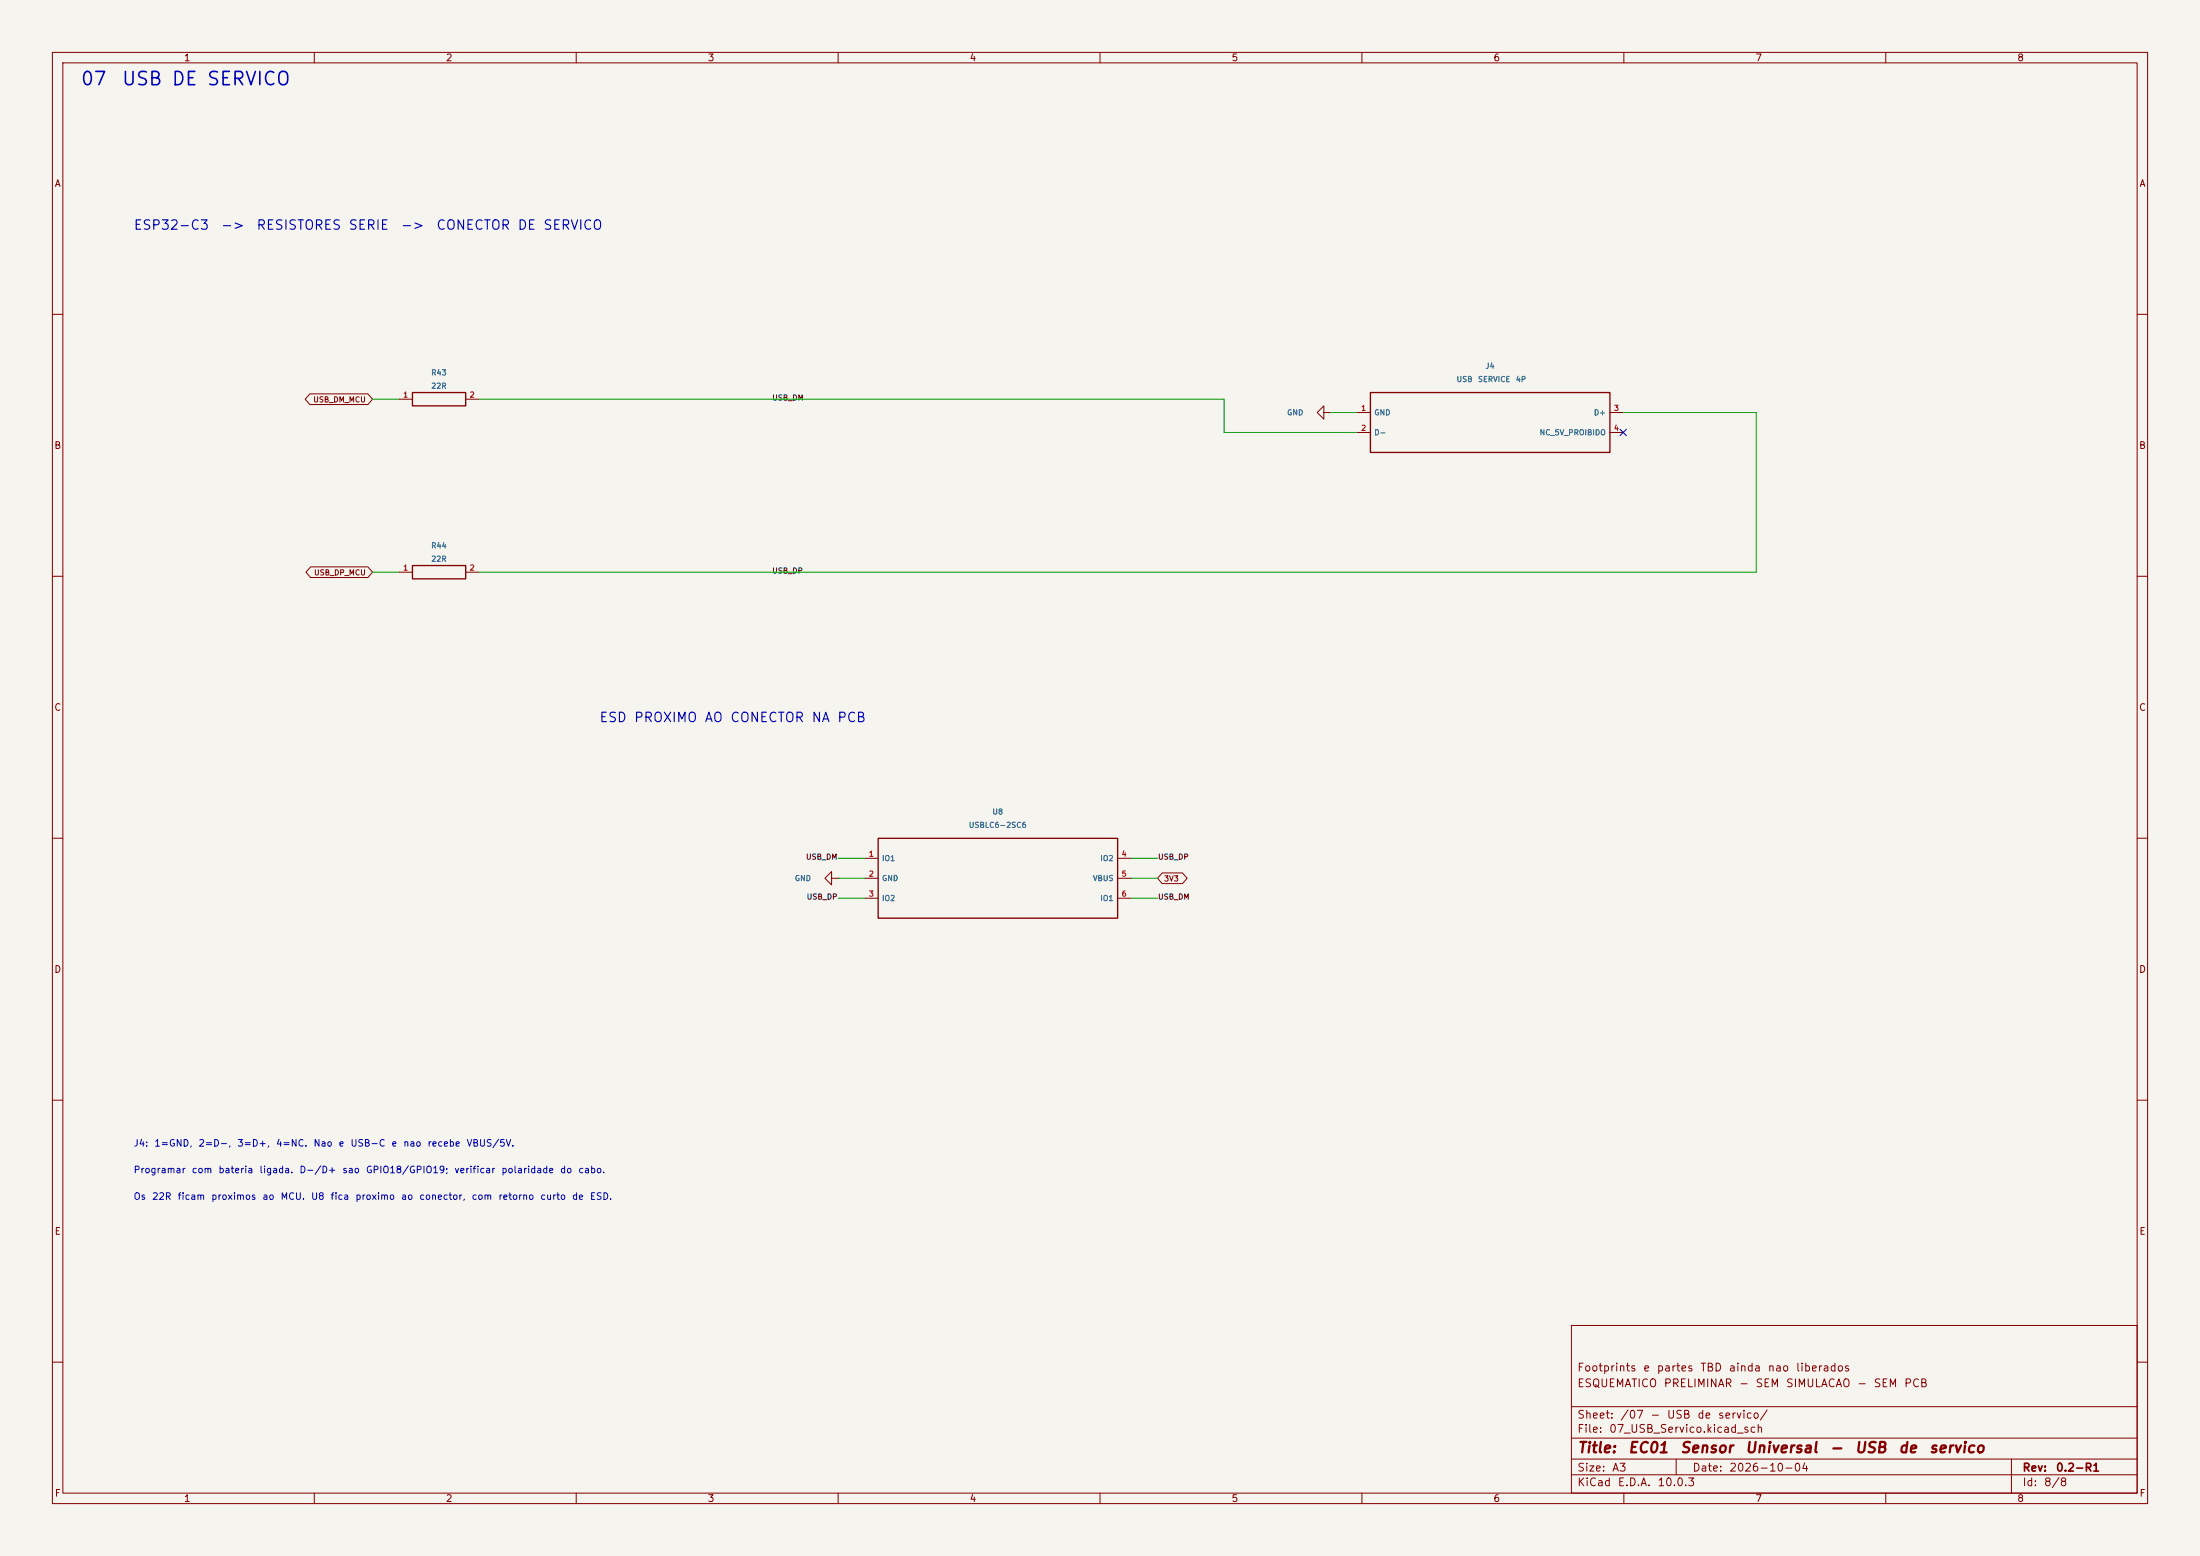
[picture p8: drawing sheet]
(kicad_sch
 (version 20260306)
 (generator "eeschema")
 (generator_version "10.0")
 (paper "A3")
 (title_block
  (title "EC01 Sensor Universal - USB de servico")
  (date "2026-10-04")
  (rev "0.2-R1")
  (comment 1 "ESQUEMATICO PRELIMINAR - SEM SIMULACAO - SEM PCB")
  (comment 2 "Footprints e partes TBD ainda nao liberados"))
 (lib_symbols
  (symbol "EC01:EC01_J4"
   (pin_names
    (offset 0.635)) (exclude_from_sim no) (in_bom yes) (on_board yes)
   (in_pos_files yes)
   (duplicate_pin_numbers_are_jumpers no)
   (property "Reference" "J" (at 0 9.525 0) (show_name no) (do_not_autoplace no) (effects (font (size 1.27 1.27))))
   (property "Value" "USB SERVICE 4P" (at 0 6.985 0) (show_name no) (do_not_autoplace no) (effects (font (size 1.27 1.27))))
   (property "Footprint" "" (at 0 0 0) (show_name no) (do_not_autoplace no) (hide yes) (effects (font (size 1.27 1.27))))
   (property "Datasheet" "" (at 0 0 0) (show_name no) (do_not_autoplace no) (hide yes) (effects (font (size 1.27 1.27))))
   (property "Description" "" (at 0 0 0) (show_name no) (do_not_autoplace no) (hide yes) (effects (font (size 1.27 1.27))))
   (symbol "EC01_J4_0_1"
    (rectangle (start -22.86 5.715) (end 22.86 -5.715) (stroke (width 0.254) (type default)) (fill (type none))))
   (symbol "EC01_J4_1_1"
    (pin passive line (at -25.4 1.905 0) (length 2.54) (name "GND" (effects (font (size 1.016 1.016)))) (number "1" (effects (font (size 1.016 1.016)))))
    (pin passive line (at -25.4 -1.905 0) (length 2.54) (name "D-" (effects (font (size 1.016 1.016)))) (number "2" (effects (font (size 1.016 1.016)))))
    (pin passive line (at 25.4 1.905 180) (length 2.54) (name "D+" (effects (font (size 1.016 1.016)))) (number "3" (effects (font (size 1.016 1.016)))))
    (pin passive line (at 25.4 -1.905 180) (length 2.54) (name "NC_5V_PROIBIDO" (effects (font (size 1.016 1.016)))) (number "4" (effects (font (size 1.016 1.016))))))
   (embedded_fonts no))
  (symbol "EC01:EC01_R43"
   (pin_names
    (offset 0.635) (hide yes)) (exclude_from_sim no) (in_bom yes) (on_board yes)
   (in_pos_files yes)
   (duplicate_pin_numbers_are_jumpers no)
   (property "Reference" "R" (at 0 6.35 0) (show_name no) (do_not_autoplace no) (effects (font (size 1.27 1.27))))
   (property "Value" "22R" (at 0 3.81 0) (show_name no) (do_not_autoplace no) (effects (font (size 1.27 1.27))))
   (property "Footprint" "" (at 0 0 0) (show_name no) (do_not_autoplace no) (hide yes) (effects (font (size 1.27 1.27))))
   (property "Datasheet" "" (at 0 0 0) (show_name no) (do_not_autoplace no) (hide yes) (effects (font (size 1.27 1.27))))
   (property "Description" "" (at 0 0 0) (show_name no) (do_not_autoplace no) (hide yes) (effects (font (size 1.27 1.27))))
   (symbol "EC01_R43_0_1"
    (rectangle (start -5.08 -1.27) (end 5.08 1.27) (stroke (width 0.254) (type default)) (fill (type none))))
   (symbol "EC01_R43_1_1"
    (pin passive line (at -7.62 0 0) (length 2.54) (name "1" (effects (font (size 1.016 1.016)))) (number "1" (effects (font (size 1.016 1.016)))))
    (pin passive line (at 7.62 0 180) (length 2.54) (name "2" (effects (font (size 1.016 1.016)))) (number "2" (effects (font (size 1.016 1.016))))))
   (embedded_fonts no))
  (symbol "EC01:EC01_R44"
   (pin_names
    (offset 0.635) (hide yes)) (exclude_from_sim no) (in_bom yes) (on_board yes)
   (in_pos_files yes)
   (duplicate_pin_numbers_are_jumpers no)
   (property "Reference" "R" (at 0 6.35 0) (show_name no) (do_not_autoplace no) (effects (font (size 1.27 1.27))))
   (property "Value" "22R" (at 0 3.81 0) (show_name no) (do_not_autoplace no) (effects (font (size 1.27 1.27))))
   (property "Footprint" "" (at 0 0 0) (show_name no) (do_not_autoplace no) (hide yes) (effects (font (size 1.27 1.27))))
   (property "Datasheet" "" (at 0 0 0) (show_name no) (do_not_autoplace no) (hide yes) (effects (font (size 1.27 1.27))))
   (property "Description" "" (at 0 0 0) (show_name no) (do_not_autoplace no) (hide yes) (effects (font (size 1.27 1.27))))
   (symbol "EC01_R44_0_1"
    (rectangle (start -5.08 -1.27) (end 5.08 1.27) (stroke (width 0.254) (type default)) (fill (type none))))
   (symbol "EC01_R44_1_1"
    (pin passive line (at -7.62 0 0) (length 2.54) (name "1" (effects (font (size 1.016 1.016)))) (number "1" (effects (font (size 1.016 1.016)))))
    (pin passive line (at 7.62 0 180) (length 2.54) (name "2" (effects (font (size 1.016 1.016)))) (number "2" (effects (font (size 1.016 1.016))))))
   (embedded_fonts no))
  (symbol "EC01:EC01_U8"
   (pin_names
    (offset 0.635)) (exclude_from_sim no) (in_bom yes) (on_board yes)
   (in_pos_files yes)
   (duplicate_pin_numbers_are_jumpers no)
   (property "Reference" "U" (at 0 11.43 0) (show_name no) (do_not_autoplace no) (effects (font (size 1.27 1.27))))
   (property "Value" "USBLC6-2SC6" (at 0 8.89 0) (show_name no) (do_not_autoplace no) (effects (font (size 1.27 1.27))))
   (property "Footprint" "" (at 0 0 0) (show_name no) (do_not_autoplace no) (hide yes) (effects (font (size 1.27 1.27))))
   (property "Datasheet" "" (at 0 0 0) (show_name no) (do_not_autoplace no) (hide yes) (effects (font (size 1.27 1.27))))
   (property "Description" "" (at 0 0 0) (show_name no) (do_not_autoplace no) (hide yes) (effects (font (size 1.27 1.27))))
   (symbol "EC01_U8_0_1"
    (rectangle (start -22.86 7.62) (end 22.86 -7.62) (stroke (width 0.254) (type default)) (fill (type none))))
   (symbol "EC01_U8_1_1"
    (pin passive line (at -25.4 3.81 0) (length 2.54) (name "IO1" (effects (font (size 1.016 1.016)))) (number "1" (effects (font (size 1.016 1.016)))))
    (pin passive line (at -25.4 0 0) (length 2.54) (name "GND" (effects (font (size 1.016 1.016)))) (number "2" (effects (font (size 1.016 1.016)))))
    (pin passive line (at -25.4 -3.81 0) (length 2.54) (name "IO2" (effects (font (size 1.016 1.016)))) (number "3" (effects (font (size 1.016 1.016)))))
    (pin passive line (at 25.4 3.81 180) (length 2.54) (name "IO2" (effects (font (size 1.016 1.016)))) (number "4" (effects (font (size 1.016 1.016)))))
    (pin passive line (at 25.4 0 180) (length 2.54) (name "VBUS" (effects (font (size 1.016 1.016)))) (number "5" (effects (font (size 1.016 1.016)))))
    (pin passive line (at 25.4 -3.81 180) (length 2.54) (name "IO1" (effects (font (size 1.016 1.016)))) (number "6" (effects (font (size 1.016 1.016))))))
   (embedded_fonts no))
  (symbol "power:GND"
   (power global)
   (pin_numbers (hide yes))
   (pin_names
    (offset 0) (hide yes)) (exclude_from_sim no) (in_bom yes) (on_board yes)
   (in_pos_files yes)
   (duplicate_pin_numbers_are_jumpers no)
   (property "Reference" "#PWR" (at 0 -6.35 0) (show_name no) (do_not_autoplace no) (hide yes) (effects (font (size 1.27 1.27))))
   (property "Value" "GND" (at 0 -3.81 0) (show_name no) (do_not_autoplace no) (effects (font (size 1.27 1.27))))
   (property "Footprint" "" (at 0 0 0) (show_name no) (do_not_autoplace no) (hide yes) (effects (font (size 1.27 1.27))))
   (property "Datasheet" "" (at 0 0 0) (show_name no) (do_not_autoplace no) (hide yes) (effects (font (size 1.27 1.27))))
   (property "Description" "Power symbol creates a global label with name \"GND\" , ground" (at 0 0 0) (show_name no) (do_not_autoplace no) (hide yes) (effects (font (size 1.27 1.27))))
   (symbol "GND_0_1"
    (polyline (pts (xy 0 0) (xy 0 -1.27) (xy 1.27 -1.27) (xy 0 -2.54) (xy -1.27 -1.27) (xy 0 -1.27)) (stroke (width 0) (type default)) (fill (type none))))
   (symbol "GND_1_1"
    (pin power_in line (at 0 0 270) (length 0) (name "" (effects (font (size 1.27 1.27)))) (number "1" (effects (font (size 1.27 1.27))))))
   (embedded_fonts no)))
 (text "07  USB DE SERVICO"
  (at 15.24 15.24 0)
  (effects (font (size 2.54 2.54)) (justify left)))
 (symbol
  (lib_id "EC01:EC01_R43")
  (at 83.82 76.2 0)
  (unit 1)
  (body_style 1)
  (exclude_from_sim no)
  (in_bom yes)
  (on_board yes)
  (in_pos_files yes)
  (dnp no)
  (property "Reference" "R43" (at 83.82 71.12 0) (show_name no) (do_not_autoplace no) (effects (font (size 1.016 1.016))))
  (property "Value" "22R" (at 83.82 73.66 0) (show_name no) (do_not_autoplace no) (effects (font (size 1.016 1.016))))
  (property "Footprint" "" (at 83.82 76.2 0) (hide yes) (show_name no) (do_not_autoplace no) (effects (font (size 1.27 1.27))))
  (property "Datasheet" "" (at 83.82 76.2 0) (hide yes) (show_name no) (do_not_autoplace no) (effects (font (size 1.27 1.27))))
  (property "Description" "" (at 83.82 76.2 0) (show_name no) (do_not_autoplace no) (effects (font (size 1.27 1.27))))
  (property "Encapsulamento_proposto" "0603" (at 83.82 76.2 0) (hide yes) (show_name no) (do_not_autoplace no) (effects (font (size 1.27 1.27))))
  (property "Decisao" "" (at 83.82 76.2 0) (hide yes) (show_name no) (do_not_autoplace no) (effects (font (size 1.27 1.27))))
  (property "Montagem_base" "SIM" (at 83.82 76.2 0) (hide yes) (show_name no) (do_not_autoplace no) (effects (font (size 1.27 1.27))))
  (pin "1")
  (pin "2"))
 (symbol
  (lib_id "EC01:EC01_R44")
  (at 83.82 109.22 0)
  (unit 1)
  (body_style 1)
  (exclude_from_sim no)
  (in_bom yes)
  (on_board yes)
  (in_pos_files yes)
  (dnp no)
  (property "Reference" "R44" (at 83.82 104.14 0) (show_name no) (do_not_autoplace no) (effects (font (size 1.016 1.016))))
  (property "Value" "22R" (at 83.82 106.68 0) (show_name no) (do_not_autoplace no) (effects (font (size 1.016 1.016))))
  (property "Footprint" "" (at 83.82 109.22 0) (hide yes) (show_name no) (do_not_autoplace no) (effects (font (size 1.27 1.27))))
  (property "Datasheet" "" (at 83.82 109.22 0) (hide yes) (show_name no) (do_not_autoplace no) (effects (font (size 1.27 1.27))))
  (property "Description" "" (at 83.82 109.22 0) (show_name no) (do_not_autoplace no) (effects (font (size 1.27 1.27))))
  (property "Encapsulamento_proposto" "0603" (at 83.82 109.22 0) (hide yes) (show_name no) (do_not_autoplace no) (effects (font (size 1.27 1.27))))
  (property "Decisao" "" (at 83.82 109.22 0) (hide yes) (show_name no) (do_not_autoplace no) (effects (font (size 1.27 1.27))))
  (property "Montagem_base" "SIM" (at 83.82 109.22 0) (hide yes) (show_name no) (do_not_autoplace no) (effects (font (size 1.27 1.27))))
  (pin "1")
  (pin "2"))
 (symbol
  (lib_id "EC01:EC01_J4")
  (at 284.48 80.645 0)
  (unit 1)
  (body_style 1)
  (exclude_from_sim no)
  (in_bom yes)
  (on_board yes)
  (in_pos_files yes)
  (dnp no)
  (property "Reference" "J4" (at 284.48 69.85 0) (show_name no) (do_not_autoplace no) (effects (font (size 1.016 1.016))))
  (property "Value" "USB SERVICE 4P" (at 284.48 72.39 0) (show_name no) (do_not_autoplace no) (effects (font (size 1.016 1.016))))
  (property "Footprint" "" (at 284.48 80.645 0) (hide yes) (show_name no) (do_not_autoplace no) (effects (font (size 1.27 1.27))))
  (property "Datasheet" "" (at 284.48 80.645 0) (hide yes) (show_name no) (do_not_autoplace no) (effects (font (size 1.27 1.27))))
  (property "Description" "" (at 284.48 80.645 0) (show_name no) (do_not_autoplace no) (effects (font (size 1.27 1.27))))
  (property "Encapsulamento_proposto" "HDR4" (at 284.48 80.645 0) (hide yes) (show_name no) (do_not_autoplace no) (effects (font (size 1.27 1.27))))
  (property "Decisao" "Usar adaptador de servico identificado; bateria deve estar ligada. Pino4 sem cobre de alimentacao. Nao e USB-C; nao ha carregador." (at 284.48 80.645 0) (hide yes) (show_name no) (do_not_autoplace no) (effects (font (size 1.27 1.27))))
  (property "Montagem_base" "SIM" (at 284.48 80.645 0) (hide yes) (show_name no) (do_not_autoplace no) (effects (font (size 1.27 1.27))))
  (pin "1")
  (pin "2")
  (pin "3")
  (pin "4"))
 (symbol
  (lib_id "EC01:EC01_U8")
  (at 190.5 167.64 0)
  (unit 1)
  (body_style 1)
  (exclude_from_sim no)
  (in_bom yes)
  (on_board yes)
  (in_pos_files yes)
  (dnp no)
  (property "Reference" "U8" (at 190.5 154.94 0) (show_name no) (do_not_autoplace no) (effects (font (size 1.016 1.016))))
  (property "Value" "USBLC6-2SC6" (at 190.5 157.48 0) (show_name no) (do_not_autoplace no) (effects (font (size 1.016 1.016))))
  (property "Footprint" "" (at 190.5 167.64 0) (hide yes) (show_name no) (do_not_autoplace no) (effects (font (size 1.27 1.27))))
  (property "Datasheet" "" (at 190.5 167.64 0) (hide yes) (show_name no) (do_not_autoplace no) (effects (font (size 1.27 1.27))))
  (property "Description" "" (at 190.5 167.64 0) (show_name no) (do_not_autoplace no) (effects (font (size 1.27 1.27))))
  (property "Encapsulamento_proposto" "SOT23_6" (at 190.5 167.64 0) (hide yes) (show_name no) (do_not_autoplace no) (effects (font (size 1.27 1.27))))
  (property "Decisao" "Desenhar par diferencial 90ohm; alimentacao local 3.3V. Header de bancada, sem declaracao de conformidade USB de produto." (at 190.5 167.64 0) (hide yes) (show_name no) (do_not_autoplace no) (effects (font (size 1.27 1.27))))
  (property "Montagem_base" "SIM" (at 190.5 167.64 0) (hide yes) (show_name no) (do_not_autoplace no) (effects (font (size 1.27 1.27))))
  (pin "1")
  (pin "2")
  (pin "3")
  (pin "4")
  (pin "5")
  (pin "6"))
 (wire
  (pts (xy 91.44 76.2) (xy 233.68 76.2))
  (stroke (width 0) (type default)))
 (wire
  (pts (xy 233.68 76.2) (xy 233.68 82.55))
  (stroke (width 0) (type default)))
 (wire
  (pts (xy 233.68 82.55) (xy 259.08 82.55))
  (stroke (width 0) (type default)))
 (label "USB_DM"
  (at 147.32 76.2 0)
  (effects (font (size 1.016 1.016)) (justify left)))
 (wire
  (pts (xy 91.44 109.22) (xy 335.28 109.22))
  (stroke (width 0) (type default)))
 (wire
  (pts (xy 335.28 109.22) (xy 335.28 78.74))
  (stroke (width 0) (type default)))
 (wire
  (pts (xy 335.28 78.74) (xy 309.88 78.74))
  (stroke (width 0) (type default)))
 (label "USB_DP"
  (at 147.32 109.22 0)
  (effects (font (size 1.016 1.016)) (justify left)))
 (text "ESP32-C3  ->  RESISTORES SERIE  ->  CONECTOR DE SERVICO"
  (at 25.4 43.18 0)
  (effects (font (size 1.8 1.8)) (justify left)))
 (text "ESD PROXIMO AO CONECTOR NA PCB"
  (at 114.3 137.16 0)
  (effects (font (size 1.8 1.8)) (justify left)))
 (text "J4: 1=GND, 2=D-, 3=D+, 4=NC. Nao e USB-C e nao recebe VBUS/5V."
  (at 25.4 218.44 0)
  (effects (font (size 1.27 1.27)) (justify left)))
 (text "Programar com bateria ligada. D-/D+ sao GPIO18/GPIO19; verificar polaridade do cabo."
  (at 25.4 223.52 0)
  (effects (font (size 1.27 1.27)) (justify left)))
 (text "Os 22R ficam proximos ao MCU. U8 fica proximo ao conector, com retorno curto de ESD."
  (at 25.4 228.6 0)
  (effects (font (size 1.27 1.27)) (justify left)))
 (wire
  (pts (xy 259.08 78.74) (xy 254 78.74))
  (stroke (width 0) (type default)))
 (symbol
  (lib_id "power:GND")
  (at 254 78.74 270)
  (unit 1)
  (body_style 1)
  (exclude_from_sim no)
  (in_bom yes)
  (on_board yes)
  (in_pos_files yes)
  (dnp no)
  (property "Reference" "#PWR701" (at 254 82.55 0) (hide yes) (show_name no) (do_not_autoplace no) (effects (font (size 1.27 1.27))))
  (property "Value" "GND" (at 248.92 78.74 90) (show_name no) (do_not_autoplace no) (effects (font (size 1.016 1.016)) (justify right)))
  (property "Footprint" "" (at 254 78.74 0) (hide yes) (show_name no) (do_not_autoplace no) (effects (font (size 1.27 1.27))))
  (property "Datasheet" "" (at 254 78.74 0) (hide yes) (show_name no) (do_not_autoplace no) (effects (font (size 1.27 1.27))))
  (property "Description" "Power symbol creates a global label with name \"GND\" , ground" (at 254 78.74 0) (hide yes) (show_name no) (do_not_autoplace no) (effects (font (size 1.27 1.27))))
  (pin "1"))
 (no_connect
  (at 309.88 82.55))
 (wire
  (pts (xy 76.2 109.22) (xy 71.12 109.22))
  (stroke (width 0) (type default)))
 (global_label "USB_DP_MCU"
  (shape bidirectional)
  (at 71.12 109.22 180)
  (effects (font (size 1.016 1.016)) (justify right)))
 (wire
  (pts (xy 76.2 76.2) (xy 71.12 76.2))
  (stroke (width 0) (type default)))
 (global_label "USB_DM_MCU"
  (shape bidirectional)
  (at 71.12 76.2 180)
  (effects (font (size 1.016 1.016)) (justify right)))
 (wire
  (pts (xy 165.1 163.83) (xy 160.02 163.83))
  (stroke (width 0) (type default)))
 (label "USB_DM"
  (at 160.02 163.83 180)
  (effects (font (size 1.016 1.016)) (justify right)))
 (wire
  (pts (xy 165.1 167.64) (xy 160.02 167.64))
  (stroke (width 0) (type default)))
 (symbol
  (lib_id "power:GND")
  (at 160.02 167.64 270)
  (unit 1)
  (body_style 1)
  (exclude_from_sim no)
  (in_bom yes)
  (on_board yes)
  (in_pos_files yes)
  (dnp no)
  (property "Reference" "#PWR702" (at 160.02 171.45 0) (hide yes) (show_name no) (do_not_autoplace no) (effects (font (size 1.27 1.27))))
  (property "Value" "GND" (at 154.94 167.64 90) (show_name no) (do_not_autoplace no) (effects (font (size 1.016 1.016)) (justify right)))
  (property "Footprint" "" (at 160.02 167.64 0) (hide yes) (show_name no) (do_not_autoplace no) (effects (font (size 1.27 1.27))))
  (property "Datasheet" "" (at 160.02 167.64 0) (hide yes) (show_name no) (do_not_autoplace no) (effects (font (size 1.27 1.27))))
  (property "Description" "Power symbol creates a global label with name \"GND\" , ground" (at 160.02 167.64 0) (hide yes) (show_name no) (do_not_autoplace no) (effects (font (size 1.27 1.27))))
  (pin "1"))
 (wire
  (pts (xy 165.1 171.45) (xy 160.02 171.45))
  (stroke (width 0) (type default)))
 (label "USB_DP"
  (at 160.02 171.45 180)
  (effects (font (size 1.016 1.016)) (justify right)))
 (wire
  (pts (xy 215.9 163.83) (xy 220.98 163.83))
  (stroke (width 0) (type default)))
 (label "USB_DP"
  (at 220.98 163.83 0)
  (effects (font (size 1.016 1.016)) (justify left)))
 (wire
  (pts (xy 215.9 167.64) (xy 220.98 167.64))
  (stroke (width 0) (type default)))
 (global_label "3V3"
  (shape bidirectional)
  (at 220.98 167.64 0)
  (effects (font (size 1.016 1.016)) (justify left)))
 (wire
  (pts (xy 215.9 171.45) (xy 220.98 171.45))
  (stroke (width 0) (type default)))
 (label "USB_DM"
  (at 220.98 171.45 0)
  (effects (font (size 1.016 1.016)) (justify left))))
